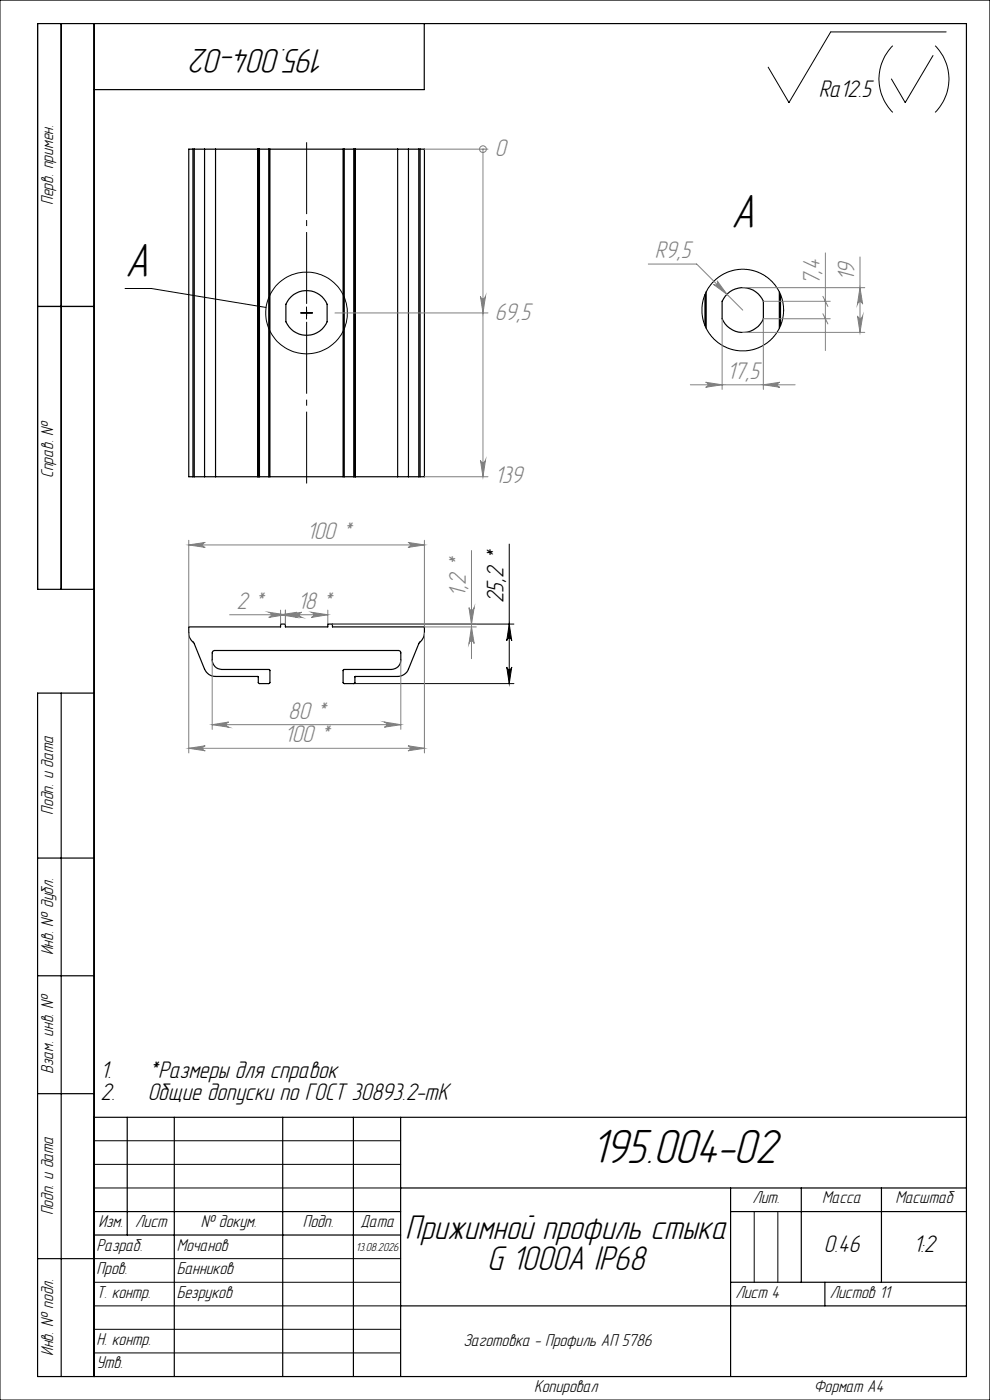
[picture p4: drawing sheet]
<svg xmlns="http://www.w3.org/2000/svg" width="210mm" height="297mm" viewBox="0 0 210 297" stroke-linecap="round" stroke-linejoin="round" font-family="sans-serif">
<g fill="none" stroke="#000" stroke-width=".25">
<path d="M13 5v120M20 5v287M90 5v14h-70M40.9 31.6h.3M40.9 31.6h-.9v69.5h.9M40.9 31.6v69.5M41.2 31.6h2.2M41.2 31.6v69.5M43.4 31.6h2.3M43.4 31.6v69.5M45.7 31.6h9M45.7 31.6v69.5"/>
<path d="M54.7 31.6h.1M54.7 31.6v69.5M54.8 31.6h.2M54.8 31.6v69.5M55 31.6v69.5M55 31.6h2M57 31.6h.3M57 31.6v69.5M57.3 31.6h15.5M57.3 31.6v69.5M72.8 31.6h.2M72.8 31.6v69.5"/>
<path d="M73 31.6h2M73 31.6v69.5M75 31.6h.3M75 31.6v69.5M75.3 31.6h.1M75.3 31.6v69.5M75.4 31.6h8.9M75.4 31.6v69.5M84.3 31.6h2.3M84.3 31.6v69.5M86.6 31.6h2.2M86.6 31.6v69.5"/>
<path d="M88.8 31.6h.3M88.8 31.6v69.5M89.1 31.6h.9v69.5h-.9M89.1 31.6v69.5M8 65h12M149.5 62.5v6.6M149.8 61.9v7.7M165.3 61.9v7.7M165.6 62.5v6.6M40.9 101.1h.3M41.2 101.1h2.2M43.4 101.1h2.3"/>
<path d="M45.7 101.1h9M54.7 101.1h.1M54.8 101.1h.2M55 101.1h2M57 101.1h.3M57.3 101.1h15.5M72.8 101.1h.2M73 101.1h2M75 101.1h.3M75.3 101.1h.1M75.4 101.1h8.9M84.3 101.1h2.3"/>
<path d="M86.6 101.1h2.2M88.8 101.1h.3M20 125h-12v-120h197v287h-197v-145h12M40 133h19.5v-.6h1v.6h9v-.6h1v.6h19.5v1.2a3.9 3.9 0 0 1-1.1 2.3l-2.3 5.5a2.49 2.49 0 0 1-2.3 1.5h-9l-.1 1.5h-2.2l-.2-.2v-2.6l.1-.2h10.1a1.99 1.99 0 0 0 2-2v-1.6l-.4-.4h-39.2l-.2 .1-.2 .4a3.2 3.2 0 0 0 .6 2.9l.6 .4 .8 .2h10.1l.2 .2v2.6l-.3 .2h-2.1l-.2-1.5h-9a2.49 2.49 0 0 1-2.3-1.5l-2.4-5.8a2.48 2.48 0 0 1-1-2zM13 147v145M8 182h12M8 207h12M8 232h12M20 237h185M27 237v25M37 237v55M60 237v55"/>
<path d="M75 237v55M85 237v55M20 257h65M85 252h120M155 252v40M155 257h50M170 252v20M187 252v20M8 267h12M20 262h65M85 277h120M155 272h50"/>
<path d="M175 272v5"/>
<circle cx="65" cy="66.4" r="4.8"/>
<circle cx="157.6" cy="65.8" r="4.8"/>
</g>
<g fill="none" stroke="#000" stroke-width=".21">
<path d="M0 0h210v297h-210zM189.4 9.7a10 10 0 0 0 0 14.1M197.9 11.8l-5.9 10-2.9-5M198.4 9.7a10 10 0 0 1 0 14.1M200.7 6.8h-24.5l-8.8 15-4.5-7.6M26.5 61.2h5.6l24.3 4M63.8 66.4h2.5M65 65.2v2.5M108 115.4v29.6M70.5 132.4h38.5M108 132.4l.5 3.5a.53 .53 0 0 0-.5-.5 .53 .53 0 0 0-.5 .5zM75 145h34"/>
<path d="M107.5 141.5a.53 .53 0 0 0 .5 .5 .53 .53 0 0 0 .5-.5l-.5 3.5zM20 242h65M20 247h65M20 252h65M160 257v15M165 257v15M20 267h65M20 272h65M20 277h65M20 282h65M20 287h65"/>
<circle cx="65" cy="66.4" r="8.7"/>
<circle cx="157.6" cy="65.8" r="8.7"/>
</g>
<g fill="none" stroke="#808080" stroke-width=".21">
<path d="M90 31.6h13.5M102.4 31.6h.1M102.4 31.6v69.5M137.5 56h10.3l9.8 9.8M175.1 53.7v20.7M182.4 54.5v16M71 66.4h32.5M101.9 62.9a.53 .53 0 0 0 .5 .5 .53 .53 0 0 0 .6-.5l-.6 3.5zM151.3 60.3a.54 .54 0 0 0 .8 0 .54 .54 0 0 0 0-.7l2.1 2.8zM153.2 67.6v15M157.6 61h25.8M157.6 70.5h25.8"/>
<path d="M161.9 63.9h14.2M174.6 66.6l1 2.1M174.6 62.9l1 2.1M176.1 67.6h-14.2v15M181.9 67a.55 .55 0 0 0 .5 .5 .55 .55 0 0 0 .6-.5l-.6 3.5zM182.4 61l.6 3.5a.55 .55 0 0 0-.6-.5 .55 .55 0 0 0-.5 .5zM101.9 97.6a.53 .53 0 0 0 .5 .5 .53 .53 0 0 0 .6-.5l-.6 3.5zM146.4 81.6h22.3M149.7 81.1l3.5 .5-3.5 .6a.53 .53 0 0 0 .5-.6 .53 .53 0 0 0-.5-.5zM161.9 81.6l3.5-.5a.53 .53 0 0 0-.5 .5 .53 .53 0 0 0 .5 .6zM40 115.6l3.5-.5a.53 .53 0 0 0-.5 .5 .53 .53 0 0 0 .5 .5zM40 114.6v18.4"/>
<path d="M40 115.6h50M86.5 115.1l3.5 .5-3.5 .5a.53 .53 0 0 0 .5-.5 .53 .53 0 0 0-.5-.5zM90 114.6v18.4h11M90 101.1h13.5M100 116.8v22.9M40 134.3v25.4M48.7 130.4h20.8M57 129.9l3.5 .5-3.5 .6a.55 .55 0 0 0 .5-.6 .55 .55 0 0 0-.5-.5zM59.5 130.4l3.5-.5a.55 .55 0 0 0-.5 .5 .55 .55 0 0 0 .5 .6zM59.5 129.4v3M60.5 130.4l3.5-.5a.55 .55 0 0 0-.5 .5 .55 .55 0 0 0 .5 .6zM60.5 129.4v3"/>
<path d="M66 129.9l3.5 .5-3.5 .6a.55 .55 0 0 0 .5-.6 .55 .55 0 0 0-.5-.5zM69.5 129.4v3M70.5 132.4h30.5M90 134.3v25.4M99.5 128.9a.55 .55 0 0 0 .5 .5 .55 .55 0 0 0 .6-.5l-.6 3.5zM100 133l.6 3.5a.55 .55 0 0 0-.6-.5 .55 .55 0 0 0-.5 .5zM40 158.7l3.5-.5a.53 .53 0 0 0-.5 .5 .53 .53 0 0 0 .5 .6zM40 158.7h50M45 153.7l3.5-.5a.55 .55 0 0 0-.5 .5 .55 .55 0 0 0 .5 .6zM45 140v14.7M45 153.7h40M81.5 153.2l3.5 .5-3.5 .6a.55 .55 0 0 0 .5-.6 .55 .55 0 0 0-.5-.5z"/>
<path d="M85 140v14.7M86.5 158.2l3.5 .5-3.5 .6a.53 .53 0 0 0 .5-.6 .53 .53 0 0 0-.5-.5z"/>
<circle cx="102.4" cy="31.6" r=".71"/>
</g>
<path d="M65 103.1v-73.5" fill="none" stroke="#000" stroke-width=".21" stroke-dasharray="15.2 1.3 1.3 1.3" stroke-dashoffset="-.6" stroke-linecap="butt"/>
<path d="M107.5 141.5a.53 .53 0 0 0 .5 .5 .53 .53 0 0 0 .5-.5l-.5 3.5zM108 132.4l.5 3.5a.53 .53 0 0 0-.5-.5 .53 .53 0 0 0-.5 .5z" fill="#000"/>
<g fill="#808080">
<path d="M40 115.6l3.5-.5a.53 .53 0 0 0-.5 .5 .53 .53 0 0 0 .5 .5zM86.5 115.1l3.5 .5-3.5 .5a.53 .53 0 0 0 .5-.5 .53 .53 0 0 0-.5-.5zM60.5 130.4l3.5-.5a.55 .55 0 0 0-.5 .5 .55 .55 0 0 0 .5 .6zM66 129.9l3.5 .5-3.5 .6a.55 .55 0 0 0 .5-.6 .55 .55 0 0 0-.5-.5zM40 158.7l3.5-.5a.53 .53 0 0 0-.5 .5 .53 .53 0 0 0 .5 .6zM86.5 158.2l3.5 .5-3.5 .6a.53 .53 0 0 0 .5-.6 .53 .53 0 0 0-.5-.5zM151.3 60.3l2.9 2.1-2.1-2.8a.54 .54 0 0 1 0 .7 .54 .54 0 0 1-.8 0z"/>
<path d="M100 133l.6 3.5a.55 .55 0 0 0-.6-.5 .55 .55 0 0 0-.5 .5zM99.5 128.9a.55 .55 0 0 0 .5 .5 .55 .55 0 0 0 .6-.5l-.6 3.5z"/>
<path d="M182.4 61l.6 3.5a.55 .55 0 0 0-.6-.5 .55 .55 0 0 0-.5 .5zM181.9 67a.55 .55 0 0 0 .5 .5 .55 .55 0 0 0 .6-.5l-.6 3.5z"/>
<path d="M59.5 130.4l3.5-.5a.55 .55 0 0 0-.5 .5 .55 .55 0 0 0 .5 .6zM57 129.9l3.5 .5-3.5 .6a.55 .55 0 0 0 .5-.6 .55 .55 0 0 0-.5-.5zM45 153.7l3.5-.5a.55 .55 0 0 0-.5 .5 .55 .55 0 0 0 .5 .6zM81.5 153.2l3.5 .5-3.5 .6a.55 .55 0 0 0 .5-.6 .55 .55 0 0 0-.5-.5z"/>
<path d="M149.7 81.1l3.5 .5-3.5 .6a.53 .53 0 0 0 .5-.6 .53 .53 0 0 0-.5-.5zM161.9 81.6l3.5-.5a.53 .53 0 0 0-.5 .5 .53 .53 0 0 0 .5 .6z"/>
<path d="M101.9 62.9a.53 .53 0 0 0 .5 .5 .53 .53 0 0 0 .6-.5l-.6 3.5zM101.9 97.6a.53 .53 0 0 0 .5 .5 .53 .53 0 0 0 .6-.5l-.6 3.5z"/>
</g>
<g font-size="10.5">
<text x="155.1" y="48.4">А</text>
<text x="26.5" y="58.8">А</text>
<text x="125.4" y="246.7">195.004-02</text>
</g>
<g font-size="7.5">
<text x="69" y="10.5" transform="rotate(-180 69 10.5)">195.004-02</text>
<text x="86" y="262.8">Прижимной профиль стыка</text>
<text x="103.4" y="269.4">G 1000А IP68</text>
</g>
<g font-size="5.3">
<text x="173.7" y="20.5">Ra12.5</text>
<text x="106.8" y="128" transform="rotate(-90 106.8 128)">25,2 *</text>
<text x="21.3" y="233.3">2.</text>
<text x="21.3" y="228.7">1.</text>
<text x="31.3" y="233.3">Общие допуски по ГОСТ 30893.2-mK</text>
<text x="31.3" y="228.7">*Размеры для справок</text>
<text x="174.8" y="265.6">0.46</text>
<text x="193.7" y="265.6">1:2</text>
</g>
<g font-size="5.3" fill="#808080">
<text x="104.9" y="33.1">0</text>
<text x="138.9" y="54.8">R9,5</text>
<text x="181.2" y="59.6" transform="rotate(-90 181.2 59.6)">19</text>
<text x="173.9" y="60.5" transform="rotate(-90 173.9 60.5)">7,4</text>
<text x="104.9" y="67.8">69,5</text>
<text x="154.2" y="80.4">17,5</text>
<text x="104.9" y="102.6">139</text>
<text x="65.1" y="114.4">100 *</text>
<text x="50.2" y="129.2">2 *</text>
<text x="63.2" y="129.2">18 *</text>
<text x="98.8" y="126.6" transform="rotate(-90 98.8 126.6)">1,2 *</text>
<text x="61.1" y="152.5">80 *</text>
<text x="60.4" y="157.5">100 *</text>
</g>
<g font-size="3.8">
<text x="11.2" y="43.5" transform="rotate(-90 11.2 43.5)">Перв. примен.</text>
<text x="11.3" y="101.4" transform="rotate(-90 11.3 101.4)">Справ. №</text>
<text x="11.2" y="172.8" transform="rotate(-90 11.2 172.8)">Подп. и дата</text>
<text x="11.3" y="202.7" transform="rotate(-90 11.3 202.7)">Инв. № дубл.</text>
<text x="11.2" y="227.8" transform="rotate(-90 11.2 227.8)">Взам. инв. №</text>
<text x="11.2" y="257.8" transform="rotate(-90 11.2 257.8)">Подп. и дата</text>
<text x="159.6" y="255.2">Лит.</text>
<text x="174.4" y="255.2">Масса</text>
<text x="189.9" y="255.2">Масштаб</text>
<text x="20.9" y="260.3">Изм.</text>
<text x="28.7" y="260.3">Лист</text>
<text x="42.6" y="260.3">№ докум.</text>
<text x="64.2" y="260.3">Подп.</text>
<text x="76.5" y="260.3">Дата</text>
<text x="20.5" y="265.3">Разраб.</text>
<text x="37.5" y="265.4">Мочанов</text>
<text x="20.5" y="275.3">Т. контр.</text>
<text x="20.5" y="270.2">Пров.</text>
<text x="37.5" y="270.4">Банников</text>
<text x="37.5" y="275.4">Безруков</text>
<text x="156" y="275.3">Лист 4</text>
<text x="176" y="275.3">Листов 11</text>
<text x="11.3" y="287.7" transform="rotate(-90 11.3 287.7)">Инв. № подл.</text>
<text x="20.5" y="285.2">Н. контр.</text>
<text x="98.3" y="285.5">Заготовка - Профиль АП 5786</text>
<text x="20.5" y="290.2">Утв.</text>
<text x="113.3" y="295.3">Копировал</text>
<text x="172.6" y="295.3">Формат А4</text>
</g>
<text font-size="2.6" x="75.5" y="265.4">13.08.2026</text>
</svg>
